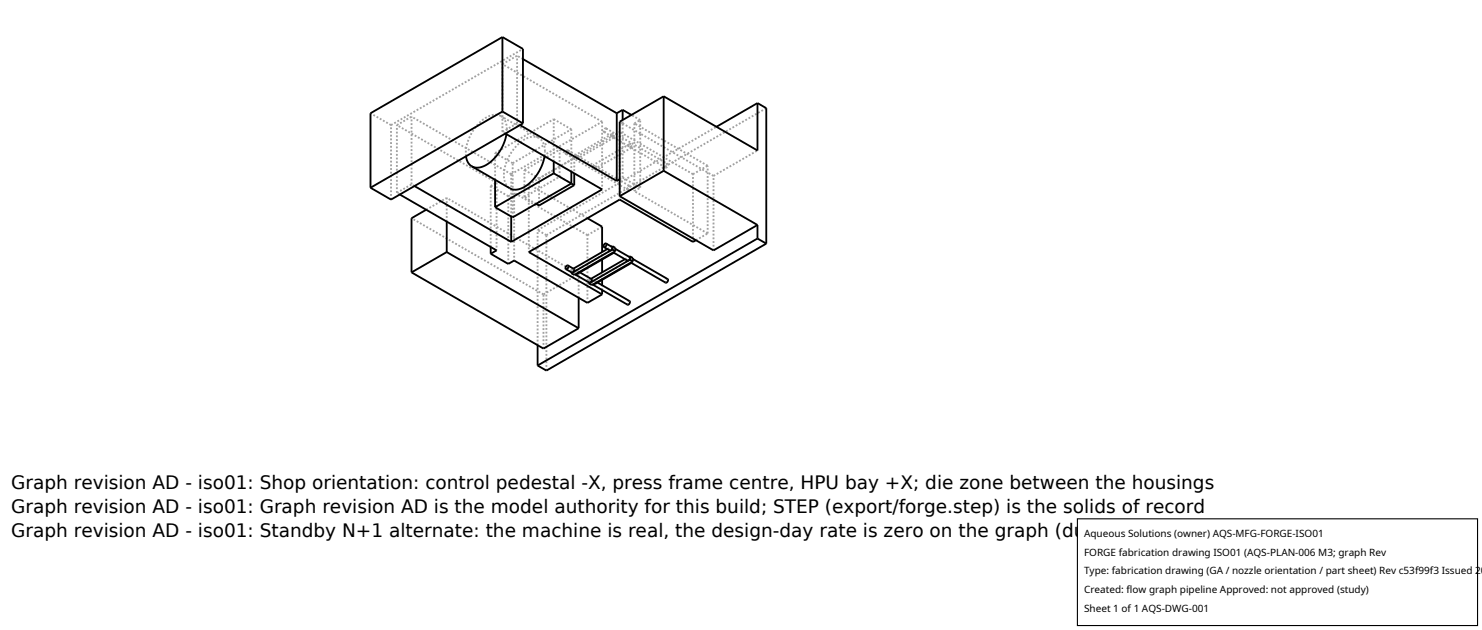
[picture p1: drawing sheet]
<svg xmlns="http://www.w3.org/2000/svg" width="212mm" height="90mm" viewBox="0 0 212 90" stroke-linecap="round" stroke-linejoin="round" font-family="sans-serif">
<g fill="none" stroke="#a0a0a0" stroke-width=".26" stroke-dasharray=".3 .3" stroke-linecap="butt">
<path d="M55.8 17.9l18.9-10.9M55.8 17.9l-2.9-1.7M56.7 17.9l2.1-1.2M71.5 16.6l-.7-.2-.9 .1-.9 .6-.8 .8-.8 1-.5 1.2-.3 1.1v1.1M71.5 16.6l5.5 3.1M71.8 9.2l2.1-1.2M71.8 18.8v-9.6M71.8 18.8l2.1-1.2M72.2 19.1l-.4-.3M72.3 19.2l.1-.7M72.4 18.5l-.2-1.1-.3-.5-.4-.3M73.9 17.6v-9.6"/>
<path d="M74.3 17.9l-.4-.3M74.7 8.4l-.8-.4M77 19.7l-.5-.1-.5-.1-1.1 .4-1.1 .9-1 1.3-.6 1.4-.2 1.5 .2 1.1 .3 .5 .3 .3M81.6 18.5l-2.5-1.5M86 17.4v9.6M86 17.4l-14.2-8.2M86.3 18.8h.2l.1-.3M86.3 18.8l1.1 .7M86.6 18.3l-.3 .2v.3M86.6 18.3l8.8 5.1M86.6 18.5v-.2M87.4 19.5l-.1-.2 .1-.2"/>
<path d="M87.4 19.1h.3M87.4 19.1l-5.2 3M87.7 19.6v.1M87.7 19.7v-.1M87.7 19.6v-.5M87.7 19.6l-.3-.1M87.7 19.7l2.2 1.2M87.7 19.7l-5.2 2.9M88.5 18.8v9.7M88.9 17.6v-.5M88.9 17.6l-.4-.2M90.6 17.6l.8-.5"/>
<path d="M90.6 17.6v9.7M91.4 17.1l-1.2-.7M91.4 19.1v-2M91.4 19.1l-2.5-1.5M55.8 28.5v-10.6M56.7 27.5l2.1-1.2M56.7 27.5v-9.6M57.1 27.8l-.4-.3M58.8 26.3v-9.6M59.2 26.6l-.4-.3M60.9 30l2.9-1.7M63.8 31.6v-3.3"/>
<path d="M70.1 26.6l.8-.5M70.1 35.3v-8.7M70.7 25.7v-3.8M70.7 21.9l8.4-4.9M70.9 26.1l-14.2-8.2M70.9 26.1v9.7M72.6 28l.8-.5M72.6 28l-2.5-1.4M72.6 37.7v-9.7M73 24.9l13-7.5M73 24.9v6M73 24.9l-14.2-8.2"/>
<path d="M73.2 23.3l-2.5-1.4M73.2 31v-7.7M73.2 23.3l8.4-4.8M73.4 27.5v9.7M74.9 28.1v-3.8M74.9 28.1l5-2.9M74.9 24.3l5-2.9M75.5 26.3l13-7.5M75.5 26.3v9.7M76.6 29.1l-1.7-1M76.8 32.9l25.5-14.8M77 25.5l-2.1-1.2"/>
<path d="M77 25.5v3.8M77 25.5l5-2.9M77.8 22.3v-.7M77.8 21.6l-.2-1.2-.3-.4-.3-.3M78 33.6l31.4-18.2M78 33.6l-1.2-.7M79.1 23.1v-6.1M79.9 25.2v-3.8M80.8 22l.3-.1 .1-.3M80.8 22l8.8 5.1M81.1 21.5l-.3 .1v.4M81.1 21.5l1.1 .6"/>
<path d="M81.2 21.6l-.1-.1M81.6 24.5v-6M81.6 26.2l-1.7-1M81.6 38.5l.2-.1M81.6 38.9v-.1M81.6 38.8v-.3M81.6 38.8l.2-.4M81.7 38.9l-.1-.1M81.8 38.4h.1M81.8 38.4h.2M82 22.6l-2.1-1.2M82 22.6v2.2"/>
<path d="M82 39l.2-.3M82 39.3v-.3M82 38.8l.2-.1M82 39v-.2M82 38.8l-.4-.3M82.1 39.2l-.1-.2M82.2 22.2v.5M82.2 22.2v-.1M82.2 22.1v.1M82.2 22.2l.3 .1M82.2 39.1l-.1 .1M82.2 38.7h.3"/>
<path d="M82.2 38.7l5.5-3.2M82.5 22.6l-.3 .1M82.5 22.3l.1 .2M82.5 38.7l.1 .2M82.5 22.3l2.2 1.3M82.5 38.7l.3 .2M82.6 39.1l-18.8-10.8M82.6 22.5l-.1 .1M82.6 38.9l-.1 .2M83.9 31.2l-8.4-4.9M83.9 33.6l2.1-1.2M83.9 33.6l-10.5-6.1"/>
<path d="M84.1 40l.2-.1M84.3 39.9l.1-.1M84.3 39.9l.2-.1M84.7 23.7v.4M84.7 23.7v-.1M84.7 23.6v.1M84.7 23.7h.3M85 24.1h-.3M85 23.7l.2 .2M85 23.7l4.9 2.9M85.2 23.9l-.2 .2M86 40v-1.1"/>
<path d="M86 37.1v-1.1M86.7 35.6l.6-.3M87.1 35.8v-.3l.2-.2M87.3 35.3v-.1M87.3 35.3h.1M87.7 36.1v-.1M87.7 36v-.5M87.7 35.5h.1M87.7 35.5l.2-.1M87.8 35.5l.1 .1M87.8 35.5h.1M87.9 35.6l-.2 .4"/>
<path d="M88.5 25.6l.4-.2M88.9 25.4v-7.8M89.3 37l.5-.3M89.6 27.1l.2-.1 .2-.3M89.6 37.2v-.2l.2-.3M89.8 36.7h.1M89.9 20.9l-.1-.1 .1-.2M89.9 20.6l.3-.1M89.9 20.6l-5.2 3M89.9 26.6l-.3 .1v.4M90 26.7l-.1-.1M90.2 37.5v-.1"/>
<path d="M90.2 37.4v-.4M90.2 37l.1-.1M90.2 21v.1M90.2 21.1v-.1M90.2 21v-.5M90.2 21l-.3-.1M90.2 37l.2-.2M90.2 21.1l4.9 2.8M90.2 21.1l-5.2 3M90.3 36.9l.1 .2M90.3 36.9l.1 .1M90.4 37.1l-.2 .3"/>
<path d="M90.6 27.3l.8-.5M91.4 26.8l-2.5-1.4M91.4 26.8v-7.7M95.1 23.9l.2-.1 .1-.3M95.4 39.8l-.3 .2v.4M95.4 23.4l-.3 .2v.3M95.4 23.5v-.1M99 24.9l2.1-1.2M99 24.9l-10.5-6.1M99 34.5v-9.6M99.4 34.3l1.7-1M101.1 23.7l-10.5-6.1"/>
<path d="M101.1 33.3l-10.5-6M101.1 33.3v-9.6M101.9 25.1l6.3-3.6M101.9 35.8v-10.7M101.9 25.1l-10.5-6M76.8 49.3v-16.4M77.6 49.8v-7.8M77.6 42l5-2.9M77.6 42l-18.8-10.8M78 52.9v-19.3M82.6 42.5v-3.4M83.9 43.2v-9.6"/>
<path d="M84.1 40.3v-.1M84.1 40.2v-.2M84.1 40.2l.2-.3M84.2 40.4l-.1-.2M84.5 40.5l.2-.4M84.5 40.7v-.2M84.5 40.2l.2-.1M84.5 40.5v-.3M84.5 40.2l-.4-.2M84.6 40.6l-.1-.1M84.6 40.6h.1M84.7 40.6h-.1"/>
<path d="M84.7 40.1l.3 .1M84.7 40.1l5.5-3.1M85 40.2l.2 .1M85 40.2l.3 .1M85.2 40.3l-.2 .2M86 41.4v-.7M89.9 43l-.3 .2v.3"/>
</g>
<g fill="none" stroke="#000" stroke-width=".26">
<path d="M71.8 5.3l2.9 1.7v10.6M71.8 5.3l-18.9 10.9v10.6M71.8 15.9l2.9 1.7M71.8 15.9l-18.9 10.9M71.8 5.3v10.6M72.2 19.1l13.8 7.9-13 7.5M72.3 19.2l-.2 1-.5 1-.6 .9-.7 .8-.8 .6-.8 .4h-.7l-.6-.2M74.3 17.9l13.8 7.9M74.7 8.4l13.4 7.8M74.7 17.6l-18.9 10.9-2.9-1.7M88.1 16.2v9.6M88.9 15.7l-.8 .5"/>
<path d="M88.9 15.7l1.3 .7M88.9 15.7v1.4M94.8 13.8l13.4 7.7v-6.8M94.8 13.8l-6.3 3.6v10.6M94.8 13.8v10.6M108.2 14.7l-5.9 3.4M108.2 14.7l1.2 .7v19.4M57.1 27.8l13.8 8-.8 .4M58.8 38.9l18.8 10.9 5-2.9M59.2 26.6l13.8 7.9M60.9 30l-2.1 1.2v7.7M63.8 36l18.8 10.9"/>
<path d="M63.8 36l-5 2.9M63.8 31.6v4.4M66.6 22.3l.2 .9 .6 .5M70.1 36.2l2.5 1.5 .8-.5 10.5 6 2.1-1.2M70.1 35.3v.9M70.7 25.7v3.9M73 30.9v3.6M77.8 22.3l-.5 1.6-.9 1.5-1.3 1.2-.6 .3-.6 .2h-.5l-.5-.2-5.5-3.2M79.1 24.8l2.9 1.6M79.1 24.8l-8.4 4.8M79.1 23.1v1.7M81.1 37.9l.9 .5v.3l-.3 .2-.9-.5"/>
<path d="M81.1 37.9v.3l-.3 .2M81.1 37.9l-.3 .2v.3M81.6 24.5v1.7l-8.4 4.8-2.5-1.4M81.6 38.9v.1M81.6 39l.4 .3 .2-.2M82 26.4l-5 2.9-.4-.2M82 24.8v1.6M82.1 39.2l2.1 1.2 .1-.1M82.8 38.9l1.7 1v.2l-.2 .2M83.9 31.2l2.1 1.2v3.6M86 37.1v1.8M86 40v.7"/>
<path d="M86.3 35.3l.8 .5h.2M86.6 34.8l.8 .5v.2l-.1 .3M86.6 34.8v.3l-.3 .2M86.6 34.8l-.3 .1v.4M86.7 35.6l-4.8 2.8M87.3 35.8l-5.7 3.2M87.5 35.1l.4 .3v.5M87.5 35.6l.4 .3M87.5 35.1l-.2 .1M87.5 35.6l-.2 .2M87.5 35.1v.5M87.7 36.1l1.9 1.1h.2"/>
<path d="M87.7 36.1l-5.2 3h-.3M87.7 36v.1M87.7 36l-5.5 3.1M87.9 35.5l2 1.2 .1 .2-.2 .3M87.9 35.9l-.2 .1M88.5 25.6l-.4 .2M88.5 28l13.4 7.8 6.3-3.7M89.3 37l-4.9 2.8M89.8 37.2l-5.5 3.1M90 36.6l.4 .2v.5M90 36.6l-.1 .1M90 37.1l-.2 .1"/>
<path d="M90 37.1l.4 .2M90 36.6v.5M90.2 37.5l-5.2 3-.3 .1M90.2 37.4v.1M90.2 37.4l-5.7 3.3-.4-.2M90.4 37l5 2.9v.3l-.3 .2-4.9-2.9M90.4 37.3l-.2 .1M94.8 24.4l13.4 7.7M94.8 24.4l-6.3 3.6M99.4 34.3l-.4 .2-10.5-6-13 7.5 10.5 6M108.2 32.1v2M108.2 34.1l-31.4 18.1"/>
<path d="M108.2 34.1l1.2 .7M109.4 34.8l-31.4 18.1-1.2-.7M76.8 49.3v2.9M82.6 42.5v4.4M84.1 40.3v.2M84.3 40.3l-.2 .2M85.3 40.3l4.6 2.7v.4l-.3 .1-4.9-2.9M86 41.4v.6"/>
</g>
<path d="M153.9 74.1h57.1v15.2h-57.1z" fill="#fff" stroke="#000" stroke-width=".16"/>
<g font-size="2.6">
<text x="1.6" y="69.8">Graph revision AD - iso01: Shop orientation: control pedestal -X, press frame centre, HPU bay +X; die zone between the housings</text>
<text x="1.6" y="73.3">Graph revision AD - iso01: Graph revision AD is the model authority for this build; STEP (export/forge.step) is the solids of record</text>
<text x="1.6" y="76.7">Graph revision AD - iso01: Standby N+1 alternate: the machine is real, the design-day rate is zero on the graph (duty section 2)</text>
</g>
<g font-size="1.4">
<text x="154.8" y="76.6">Aqueous Solutions (owner) AQS-MFG-FORGE-ISO01</text>
<text x="154.8" y="79.3">FORGE fabrication drawing ISO01 (AQS-PLAN-006 M3; graph Rev</text>
<text x="154.8" y="82">Type: fabrication drawing (GA / nozzle orientation / part sheet) Rev c53f99f3 Issued 20</text>
<text x="154.8" y="84.7">Created: flow graph pipeline Approved: not approved (study)</text>
<text x="154.8" y="87.4">Sheet 1 of 1 AQS-DWG-001</text>
</g>
</svg>
